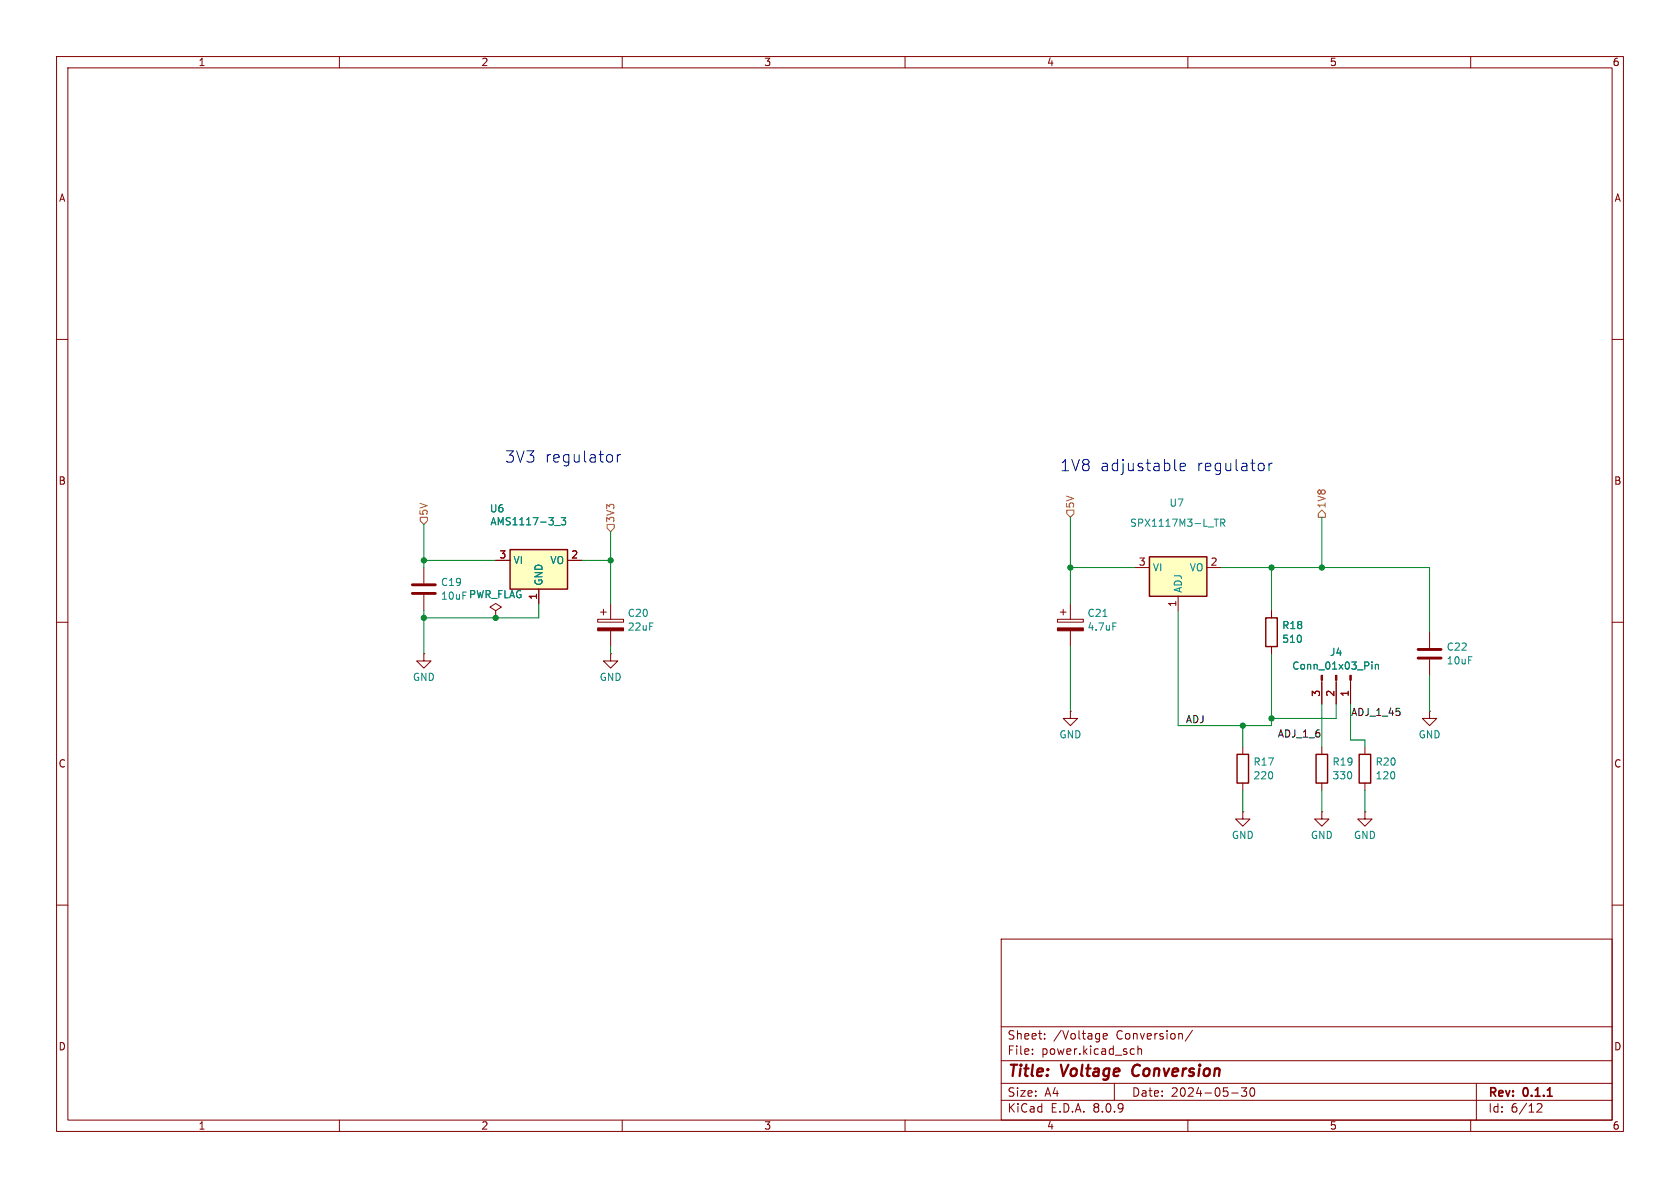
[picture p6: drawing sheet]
<svg xmlns="http://www.w3.org/2000/svg" width="297mm" height="210mm" viewBox="0 0 297 210" stroke-linecap="round" stroke-linejoin="round" font-family="sans-serif">
<g fill="none" stroke="#840000" stroke-width=".18">
<path d="M10 10h277v190h-277zM12 12h273v186h-273zM60 10v2M110 10v2M160 10v2M210 10v2M260 10v2M10 60h2M285 60h2M10 110h2M74.9 115.6v1.2h1.3l-1.3 1.3-1.2-1.3h1.2M74.9 115.6h.1"/>
<path d="M74.9 100.3v2.8M74.9 105.2v2.8M105.7 109.5h4.5v.5h-4.5zM106.2 108.2h1M106.7 107.7v1M107.9 115.6v1.2h1.3l-1.3 1.3-1.2-1.3h1.2M107.9 115.6h.1M107.9 106.7v2.8M107.9 111.5v2.8M186.9 109.5h4.6v.5h-4.6zM187.5 108.2h1M188 107.7v1"/>
<path d="M189.2 106.7v2.8M189.2 111.5v2.8M224.8 108v1.2M224.8 114.3v1.3M252.7 111.8v2.8M252.7 116.6v2.8M285 110h2M189.2 125.7v1.3h1.3l-1.3 1.3-1.2-1.3h1.2M189.2 125.7h.1M233.7 120.2v4.3M236.2 120.2v4.3M238.8 120.2v4.3"/>
<path d="M252.7 125.7v1.3h1.3l-1.3 1.3-1.2-1.3h1.2M252.7 125.7h.1M219.7 143.5v1.3h1.3l-1.3 1.3-1.3-1.3h1.3M219.7 143.5h.1M233.7 143.5v1.3h1.2l-1.2 1.3-1.3-1.3h1.3M233.7 143.5h.1M10 160h2M177 166h108v32h-108zM285 160h2M60 198v2M110 198v2M160 198v2"/>
<path d="M177 194.5h108M177 191.5h108M177 187.5h108M177 181.5h108M182.5 186.3v.1M182.5 185.5v.1M184.7 183.6v.1M184.7 182.8v.1M195 183.2l.7-.1v-.3l-.5-.1-.2 .2 .1 .7h.6M197 191.5v3M200.1 185.4l.4 .1M200.5 186.3l-.4 .1"/>
<path d="M201.2 185.5l.2-.1 .3 .1 .1 .9M201.2 184.9v1.5M210 198v2M210.8 182.1l-1.3 2M217.7 193.2h1.2M219.5 192.3h.9l-.5 .6 .4 .1v.7l-.2 .1h-.4l-.2-.1M221.1 192.4l.2-.1a.81 .81 0 0 1 .6 .6 .81 .81 0 0 1-.3 .8l-.1 .1a.81 .81 0 0 1-.4-1.4zM260 198v2M261 191.5v6.5M271.7 195.2l.6-.1 .2 .1 .1 .3-.9 1.1h.9"/>
</g>
<path d="M273.6 193.8h.8" fill="none" stroke="#840000" stroke-width=".3"/>
<path d="M200.5 188.5a1.27 1.27 0 0 0 0 1.6" fill="none" stroke="#840000" stroke-width=".4"/>
<g fill="#840000" stroke="#840000" stroke-width=".18">
<path d="M233.6 119.4h.2v.8h-.2z"/>
<path d="M236.1 119.4h.2v.8h-.2z"/>
<path d="M238.6 119.4h.3v.8h-.3z"/>
<path d="M105.7 111h4.5v.5h-4.5z"/>
<path d="M186.9 111h4.6v.5h-4.6z"/>
</g>
<path d="M195 109h.7M196.7 110.1h.6M242.5 117v.1M242.5 117.4v.9M243.1 117.4v.9M243.1 117.6l.2-.2 .3 .1 .1 .8" fill="none" stroke="#008484" stroke-width=".18"/>
<path d="M72.9 104.9h4.1M72.9 103.4h4.1M250.7 116.3h4.1M250.7 114.8h4.1" fill="none" stroke="#840000" stroke-width=".51"/>
<path d="M223.8 109.2h2v5.1h-2z" fill="none" stroke="#840000" stroke-width=".25"/>
<path d="M203.2 98.4h10.2v7h-10.2z" fill="#ffffc2"/>
<path d="M203.2 98.4h10.2v7h-10.2zM218.7 133.4h2v5h-2zM240.3 133.4h2v5h-2z" fill="none" stroke="#840000" stroke-width=".25"/>
<path d="M200.7 100.3h2.5M208.3 105.4v2.6M213.4 100.3h2.5M219.7 132.1v1.3M219.7 138.4v1.3M241.3 132.1v1.3M241.3 138.4v1.3M241.3 143.5v1.3h1.3l-1.3 1.3-1.3-1.3h1.3M241.3 143.5h.1" fill="none" stroke="#840000" stroke-width=".18"/>
<path d="M214.7 91.8h.7M215.8 92.4h.6l.1-.2v-.3l-.7-.1v1.2M216.1 92.4l.4 .6" fill="none" stroke="#008484" stroke-width=".18"/>
<path d="M90.2 97.2h10.1v6.9h-10.1z" fill="#ffffc2"/>
<path d="M90.2 97.2h10.1v6.9h-10.1zM232.7 133.4h2v5h-2z" fill="none" stroke="#840000" stroke-width=".25"/>
<path d="M87.6 99.1h2.6M100.3 99.1h2.6M87.6 108l1-.7-1-.6-1 .6 1 .7v1.2M87.6 109.2h.1M95.2 104.1v2.6M224.8 108v1.2M224.8 114.3v1.3M233.7 120.7v3.8M233.7 132.1v1.3M233.7 138.4v1.3M236.2 120.7v3.8M238.8 120.7v3.8" fill="none" stroke="#840000" stroke-width=".18"/>
<path d="M98.1 92.9h.9M99.2 91.5h.8l-.4 .5 .3 .1v.6l-.1 .1-.6-.1M242.5 117v.1M242.5 117.4v.9M243.1 117.4v.9M243.1 117.6l.2-.2 .3 .1 .1 .8" fill="none" stroke="#008484" stroke-width=".18"/>
<path d="M74.3 91.4h1.3v.7l-.7 .6-.6-.6zM107.3 92.7h1.3v.6l-.7 .7-.6-.7zM188.6 90.2h1.3v.6l-.7 .6-.6-.6zM233 90.8l.7-.6 .6 .6v.6h-1.3z" fill="none" stroke="#848400" stroke-width=".18"/>
<path d="M108.2 80.6l.1 .1-.1 .8M109.1 80.4v1.3M109.7 80.4a.51 .51 0 0 0-.6 .3M208.6 82.6l1-.2-.1-.4-.6-.1-.3 .3 .1 .9 .2 .1 .6-.1M224.3 81.9v1.3M224.9 81.9a.51 .51 0 0 0-.6 .4" fill="none" stroke="#0000c2" stroke-width=".18"/>
<g fill="none" stroke="#008400" stroke-width=".18">
<path d="M74.9 92.7v7.6M74.9 99.1h12.7M102.9 99.1h5M107.9 94v12.7M189.2 91.4v15.3M233.7 91.4v8.9M74.9 108v7.6M95.2 106.7v2.5h-20.3M107.9 114.3v1.3M189.2 100.3h11.5M189.2 114.3v11.4M208.3 108v20.3h16.5v-12.7"/>
<path d="M215.9 100.3h36.8v11.5M224.8 100.3v7.7M252.7 119.4v6.3M219.7 128.3v3.8M219.7 139.7v3.8M233.7 124.5v7.6M233.7 139.7v3.8M236.2 124.5v2.5h-11.4M238.8 124.5v6.3h2.5v1.3M241.3 139.7v3.8"/>
</g>
<g fill="#008400" stroke="#008400" stroke-width=".18">
<circle cx="87.6" cy="109.2" r=".46"/>
<circle cx="189.2" cy="100.3" r=".46"/>
<circle cx="74.9" cy="109.2" r=".46"/>
<circle cx="107.9" cy="99.1" r=".46"/>
<circle cx="74.9" cy="99.1" r=".46"/>
<circle cx="219.7" cy="128.3" r=".46"/>
<circle cx="224.8" cy="127" r=".46"/>
<circle cx="224.8" cy="100.3" r=".46"/>
<circle cx="233.7" cy="100.3" r=".46"/>
</g>
<g font-size="2.8" fill="#0000c2">
<text x="89.2" y="82">3V3</text>
<text x="96.3" y="82">regulator</text>
<text x="187.4" y="83.5">1V8</text>
<text x="194.5" y="83.5">adjustable</text>
<text x="211.6" y="83.5">regulator</text>
</g>
<g font-size="2.8" fill="#840000">
<text x="178" y="190.9">Title:</text>
<text x="187.7" y="190.9">Voltage</text>
<text x="201" y="190.9">Conversion</text>
</g>
<g font-size="2.1" fill="#840000">
<text x="178" y="184">Sheet:</text>
<text x="186.2" y="184">/Voltage</text>
<text x="197.4" y="184">Conversion/</text>
<text x="178" y="186.7">File:</text>
<text x="184.1" y="186.7">power.kicad_sch</text>
<text x="178" y="196.9">KiCad</text>
<text x="178" y="194.1">Size:</text>
<text x="184.7" y="194.1">A4</text>
<text x="185.7" y="196.9">E.D.A.</text>
<text x="193.3" y="196.9">8.0.9</text>
<text x="200" y="194.1">Date:</text>
<text x="207" y="194.1">2024-05-30</text>
<text x="263" y="194.3">Rev:</text>
<text x="263" y="196.9">Id:</text>
<text x="267.1" y="196.9">6/12</text>
<text x="269.4" y="194.3">0.1.1</text>
</g>
<g font-size="1.8" fill="#840000">
<text x="35" y="11.9">1</text>
<text x="85" y="11.9">2</text>
<text x="135" y="11.9">3</text>
<text x="185" y="11.9">4</text>
<text x="235" y="11.9">5</text>
<text x="285" y="11.9">6</text>
<text x="10.3" y="35.9">A</text>
<text x="285.3" y="35.9">A</text>
<text x="10.3" y="85.9">B</text>
<text x="285.3" y="85.9">B</text>
<text x="88.2" y="98.8">3</text>
<text x="100.9" y="98.8">2</text>
<text x="201.2" y="100.1">3</text>
<text x="213.9" y="100.1">2</text>
<text x="95" y="106.1" transform="rotate(-90 95 106.1)">1</text>
<text x="208" y="107.4" transform="rotate(-90 208 107.4)">1</text>
<text x="233.4" y="123.3" transform="rotate(-90 233.4 123.3)">3</text>
<text x="236" y="123.3" transform="rotate(-90 236 123.3)">2</text>
<text x="238.5" y="123.3" transform="rotate(-90 238.5 123.3)">1</text>
<text x="10.3" y="135.9">C</text>
<text x="285.3" y="135.9">C</text>
<text x="10.3" y="185.9">D</text>
<text x="285.3" y="185.9">D</text>
<text x="35" y="199.9">1</text>
<text x="85" y="199.9">2</text>
<text x="135" y="199.9">3</text>
<text x="185" y="199.9">4</text>
<text x="235" y="199.9">5</text>
<text x="285" y="199.9">6</text>
</g>
<g font-size="1.8" fill="#848400">
<text x="190.1" y="90" transform="rotate(-90 190.1 90)">5V</text>
<text x="234.5" y="90" transform="rotate(-90 234.5 90)">1V8</text>
<text x="75.8" y="91.2" transform="rotate(-90 75.8 91.2)">5V</text>
<text x="108.8" y="92.5" transform="rotate(-90 108.8 92.5)">3V3</text>
</g>
<g font-size="1.8" fill="#008484">
<text x="206.7" y="89.8">U7</text>
<text x="86.5" y="90.8">U6</text>
<text x="86.6" y="93.1">AMS1117-3_3</text>
<text x="199.7" y="93.3">SPX1117M3-L_TR</text>
<text x="90.7" y="99.9">VI</text>
<text x="97.2" y="99.9">VO</text>
<text x="203.7" y="101.2">VI</text>
<text x="210.2" y="101.2">VO</text>
<text x="77.9" y="103.8">C19</text>
<text x="77.9" y="106.2">10uF PWR_FLAG</text>
<text x="82.8" y="106">PWR_FLAG</text>
<text x="96.1" y="103.6" transform="rotate(-90 96.1 103.6)">GND</text>
<text x="209.1" y="104.9" transform="rotate(-90 209.1 104.9)">ADJ</text>
<text x="110.9" y="109.3">C20</text>
<text x="110.9" y="111.7">22uF</text>
<text x="192.2" y="109.3">C21</text>
<text x="192.2" y="111.7">4.7uF</text>
<text x="226.6" y="113.8">510</text>
<text x="226.6" y="111.4">R18</text>
<text x="228.3" y="118.6">Conn_01x03_Pin</text>
<text x="235" y="116.1">J4</text>
<text x="255.7" y="115.2">C22</text>
<text x="255.7" y="117.6">10uF</text>
<text x="72.9" y="120.6">GND</text>
<text x="105.9" y="120.6">GND</text>
<text x="187.2" y="130.7">GND</text>
<text x="250.7" y="130.7">GND</text>
<text x="221.5" y="138">220</text>
<text x="221.5" y="135.5">R17</text>
<text x="235.5" y="138">330</text>
<text x="235.5" y="135.5">R19</text>
<text x="243.1" y="138">120</text>
<text x="243.1" y="135.5">R20</text>
<text x="217.7" y="148.5">GND</text>
<text x="231.6" y="148.5">GND</text>
<text x="239.3" y="148.5">GND</text>
</g>
<g font-size="1.8">
<text x="209.5" y="127.9">ADJ</text>
<text x="225.8" y="130.5">ADJ_1_6</text>
<text x="238.8" y="126.7">ADJ_1_45</text>
</g>
</svg>
